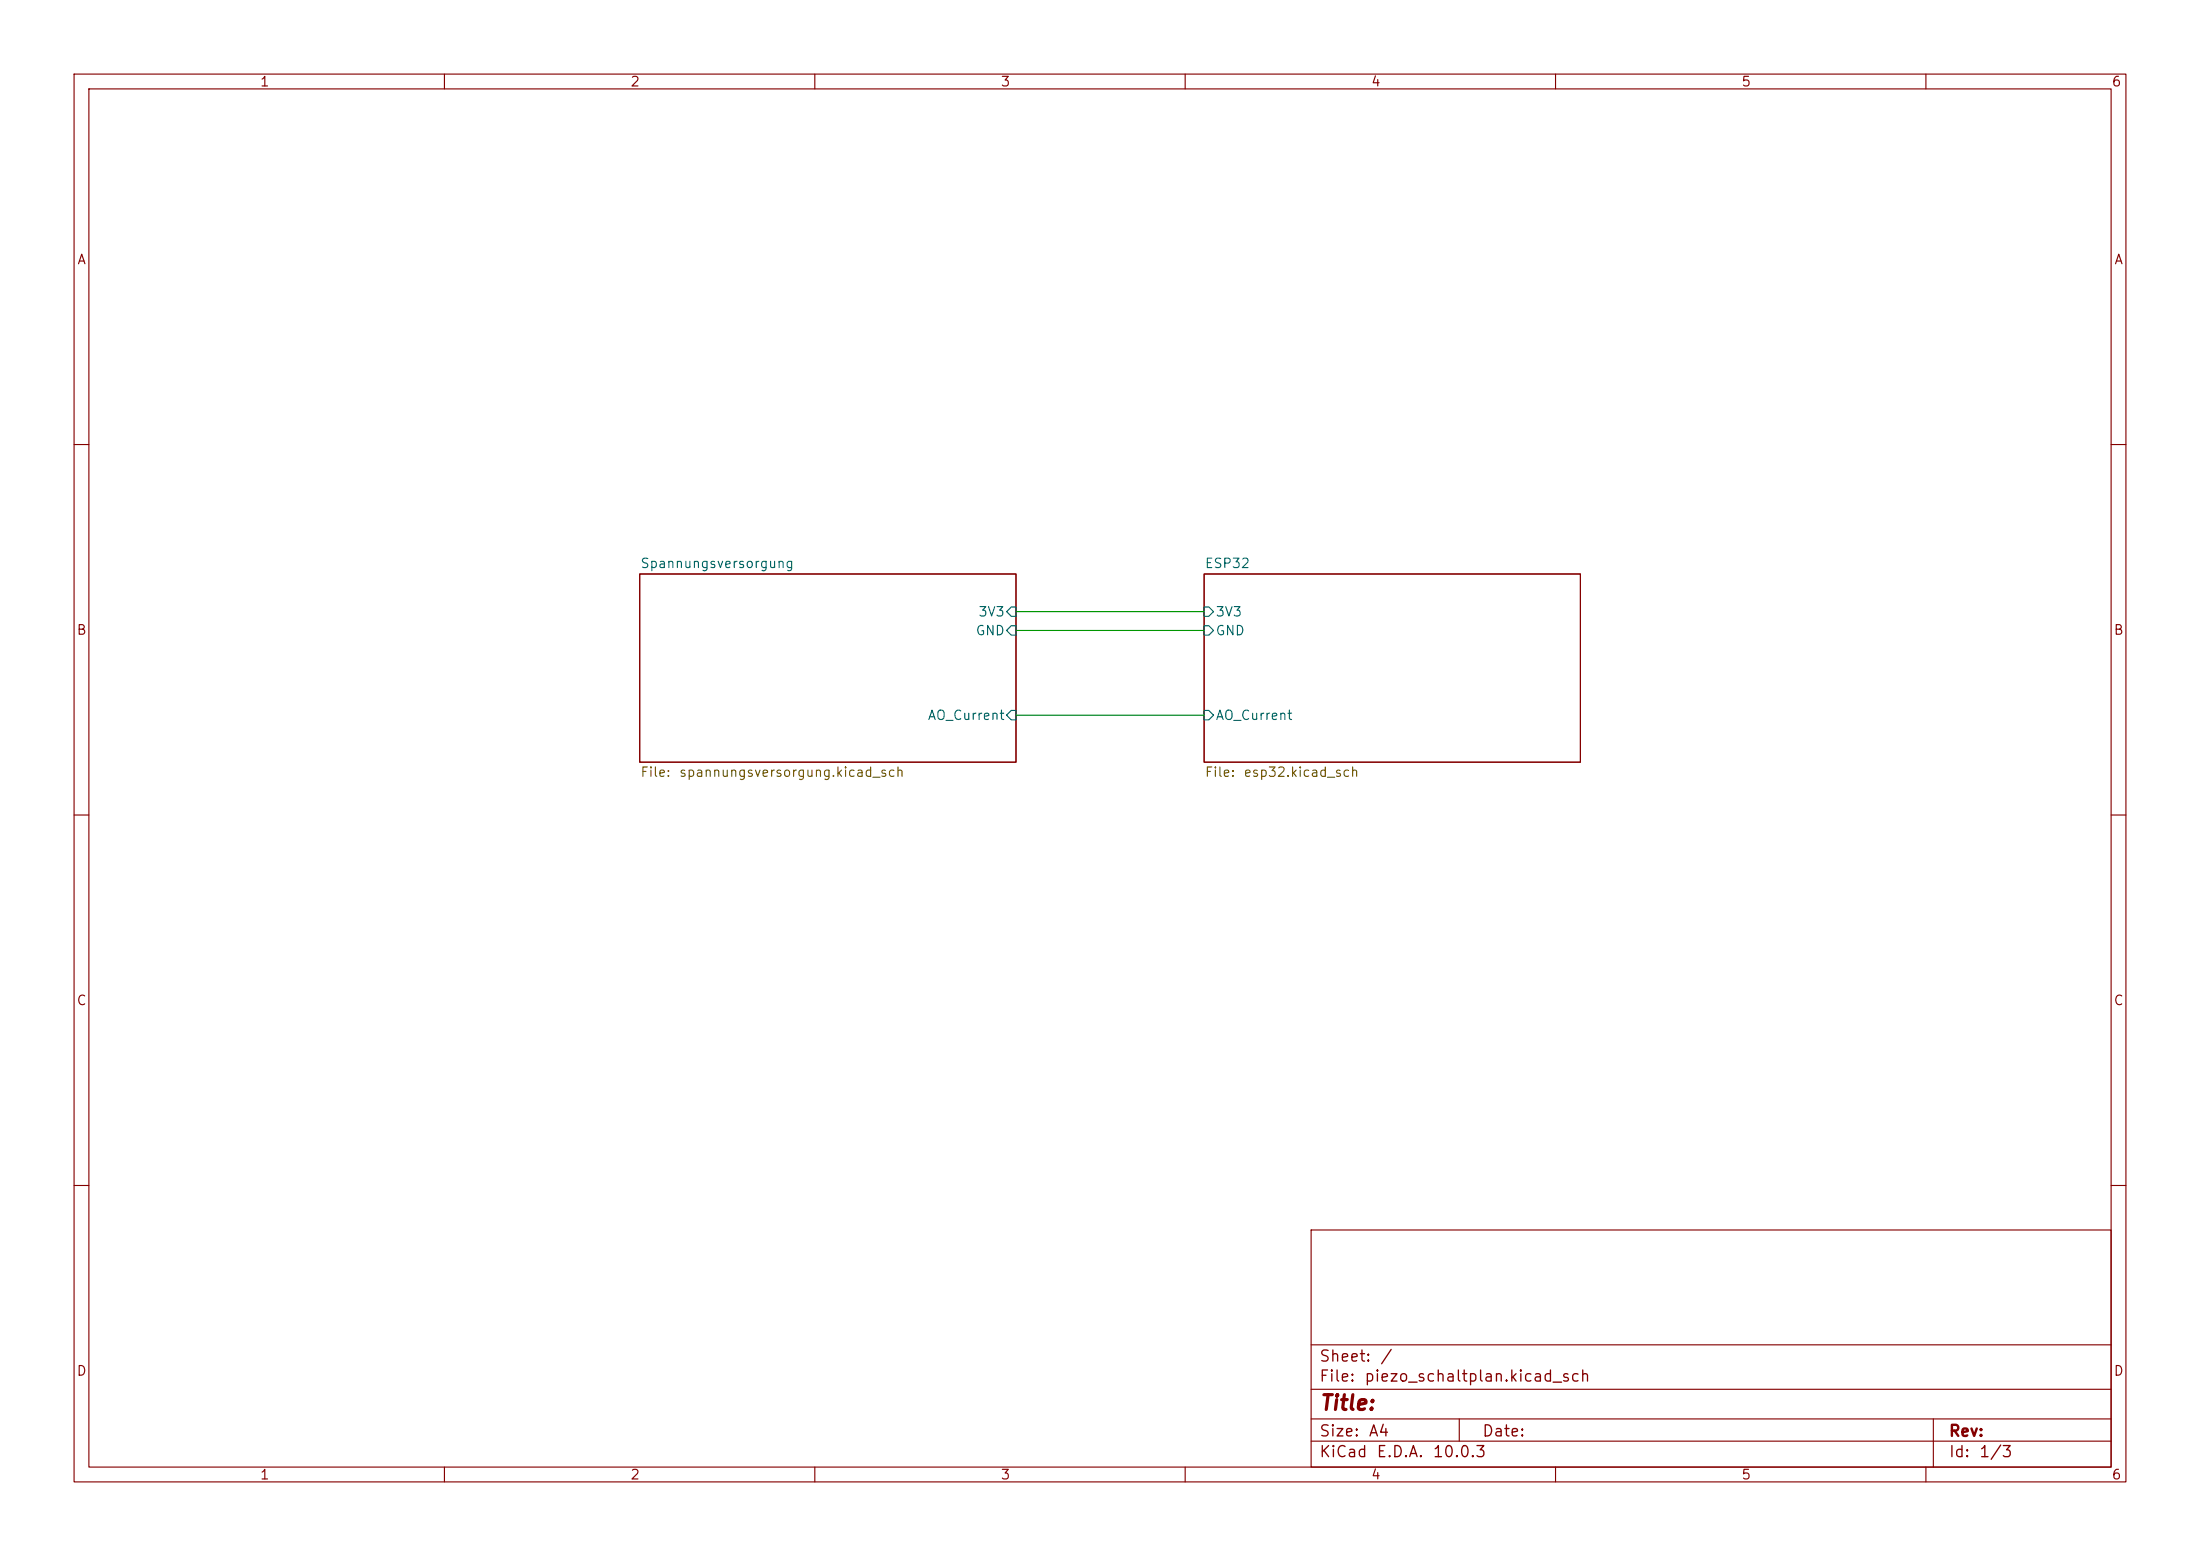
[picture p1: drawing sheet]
(kicad_sch
 (version 20260306)
 (generator "eeschema")
 (generator_version "10.0")
 (paper "A4")
 (lib_symbols)
 (wire
  (pts (xy 137.16 82.55) (xy 162.56 82.55))
  (stroke (width 0) (type default)))
 (wire
  (pts (xy 137.16 96.52) (xy 162.56 96.52))
  (stroke (width 0) (type default)))
 (wire
  (pts (xy 137.16 85.09) (xy 162.56 85.09))
  (stroke (width 0) (type default)))
 (sheet
  (at 86.36 77.47)
  (size 50.8 25.4)
  (exclude_from_sim no)
  (in_bom yes)
  (on_board yes)
  (dnp no)
  (fields_autoplaced yes)
  (stroke (width 0.1524) (type solid))
  (fill (color 0 0 0 0))
  (property "Sheetname" "Spannungsversorgung" (at 86.36 76.7584 0) (show_name no) (do_not_autoplace no) (effects (font (size 1.27 1.27)) (justify left bottom)))
  (property "Sheetfile" "spannungsversorgung.kicad_sch" (at 86.36 103.4546 0) (show_name no) (do_not_autoplace no) (effects (font (size 1.27 1.27)) (justify left top)))
  (pin "3V3" input (at 137.16 82.55 0) (effects (font (size 1.27 1.27)) (justify right)))
  (pin "AO_Current" input (at 137.16 96.52 0) (effects (font (size 1.27 1.27)) (justify right)))
  (pin "GND" input (at 137.16 85.09 0) (effects (font (size 1.27 1.27)) (justify right))))
 (sheet
  (at 162.56 77.47)
  (size 50.8 25.4)
  (exclude_from_sim no)
  (in_bom yes)
  (on_board yes)
  (dnp no)
  (fields_autoplaced yes)
  (stroke (width 0.1524) (type solid))
  (fill (color 0 0 0 0))
  (property "Sheetname" "ESP32" (at 162.56 76.7584 0) (show_name no) (do_not_autoplace no) (effects (font (size 1.27 1.27)) (justify left bottom)))
  (property "Sheetfile" "esp32.kicad_sch" (at 162.56 103.4546 0) (show_name no) (do_not_autoplace no) (effects (font (size 1.27 1.27)) (justify left top)))
  (pin "3V3" input (at 162.56 82.55 180) (effects (font (size 1.27 1.27)) (justify left)))
  (pin "AO_Current" input (at 162.56 96.52 180) (effects (font (size 1.27 1.27)) (justify left)))
  (pin "GND" input (at 162.56 85.09 180) (effects (font (size 1.27 1.27)) (justify left))))
 (sheet_instances
  (path ""
   (page "1")))
 (embedded_fonts no))
